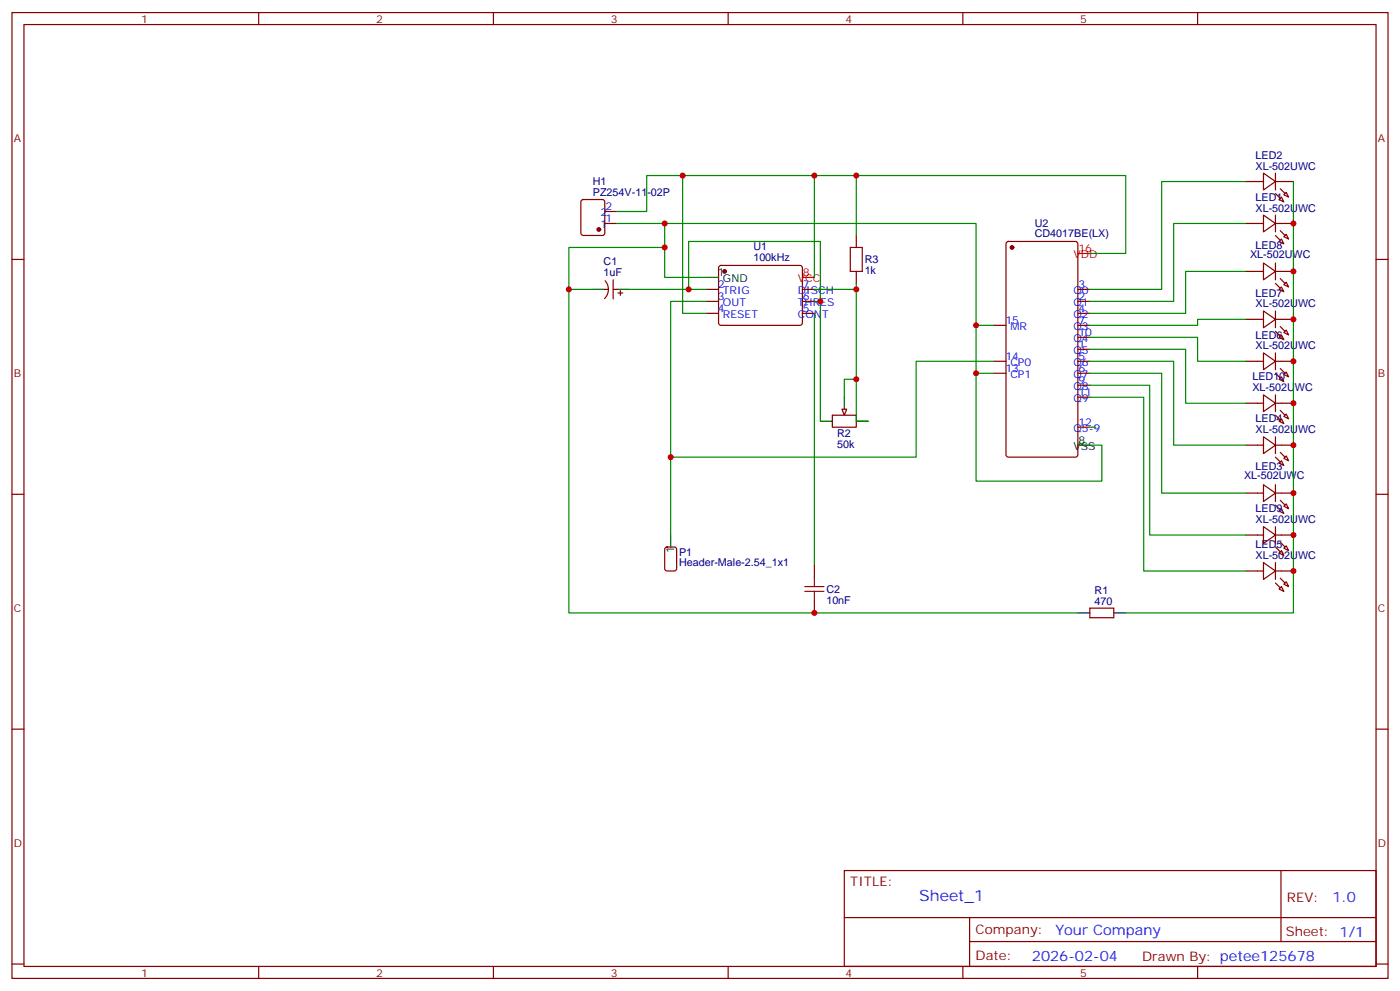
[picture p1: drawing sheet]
<svg xmlns="http://www.w3.org/2000/svg" width="412mm" height="292mm" viewBox="0 0 412 292" stroke-linecap="round" stroke-linejoin="round" font-family="sans-serif">
<g fill="none" stroke="#870000" stroke-width=".35">
<path d="M3.5 3.7h405.4v284.3h-405.4zM7.1 7.2h398.2v277.3h-398.2zM76.2 3.7v3.5M145.3 3.7v3.5M214.5 3.7v3.5M283.6 3.7v3.5M352.8 3.7v3.5M171.3 58.9l.5-.2h5.6l.7 .5 .1 9.4-.5 .7h-5.9l-.6-.4-.1-9.5zM3.5 76.4h3.6M178.2 65.8h3.5M178.2 62.3h3.5M211.9 78.3l.5-.2h23.3l.5 .2 .2 .5-.1 16.5-.6 .5-23.6-.1-.4-.6v-16.3z"/>
<path d="M296.6 71.3l.4-.2h19.8l.6 .4 .1 62.4-.5 .6-20 .1-.6-.5-.1-62.3zM405.3 76.4h3.6M178.2 85.2h1M178.2 82.7a3.8 3.8 0 0 1-.1 5.2M180.6 85.2h1.1M180.6 82.4v5.6M182 86.3h1.4M182.7 85.5v1.5M208.1 85.2h3.6M208.1 88.7h3.6M208.1 92.3h3.6M236.4 85.2h3.5"/>
<path d="M236.4 88.7h3.5M236.4 92.3h3.5M292.8 95.8h3.5M317.5 85.2h3.5M317.5 88.7h3.5M317.5 92.3h3.5M317.5 95.8h3.5M317.5 99.3h3.5M292.8 106.4h3.5M292.8 109.9h3.5M317.5 106.4h3.5M317.5 109.9h3.5"/>
<path d="M317.5 116.9h3.5M317.5 113.4h3.5M317.5 102.8h3.5M245.2 122.2h7v3.6h-7zM317.5 125.8h3.5M3.5 145.5h3.6M405.3 145.5h3.6M196 161.2l.5-.2h2.1l.7 .5v5.9l-.4 .6-2.4 .1-.7-.5v-5.9zM239.9 166.3v3.6M239.9 176.9v3.5M3.5 214.7h3.6M405.3 214.7h3.6"/>
<path d="M248.7 256.3h156.6v28.2h-156.6zM377.3 256.3v20.9M248.7 270.1h156.5M285.6 277.2h119.6M285.6 270.1v14.2M3.5 283.8h3.6M76.2 284.5v3.5M145.3 284.5v3.5M214.5 284.5v3.5M283.6 284.5v3.5M352.8 284.5v3.5M405.3 283.8h3.6"/>
</g>
<g fill="#870000" stroke="#870000" stroke-width=".35">
<circle cx="213.4" cy="79.9" r=".53"/>
<circle cx="298.1" cy="72.8" r=".53"/>
<circle cx="176.4" cy="67.6" r=".53"/>
</g>
<path d="M174.6 85.2h3.6M181.7 85.2h3.5M208.1 81.7h3.6M248.7 116.9v3.6M241.7 124h3.5M252.2 124h3.6M317.5 131.1h3.5M197.6 157.5v3.5" fill="none" stroke="#000" stroke-width=".35"/>
<path d="M317.5 74.6h3.5M236.4 81.7h3.5" fill="none" stroke="#f00" stroke-width=".35"/>
<path d="M237.1 174.1h5.6M237.1 172.7h5.6M239.9 169.9v2.8M239.9 174.1v2.8" fill="none" stroke="#a10000" stroke-width=".35"/>
<path d="M248 120.5h1.4l-.7 1.7z" fill="#f0f0f0" stroke="#870000" stroke-width=".35"/>
<g fill="none" stroke="#870000" stroke-width=".35">
<path d="M366.9 53.4h5.3M372.2 51l3.5 2.4-3.5 2.5zM375.7 51v4.9M375.7 53.4h5.3M377.5 58l.7 1.4-1.4-.7zM378.2 57.3l.7-.7 .7 1.4zM252.2 69.3v3.5M252.2 79.9v3.5M366.9 65.8h5.3M366.9 79.9h5.3M372.2 63.3l3.5 2.5-3.5 2.5zM372.2 77.4l3.5 2.5-3.5 2.5z"/>
<path d="M375.7 65.8h5.3M375.7 63.3v5M375.7 77.4v5M375.7 79.9h5.3M377.5 70.4l.7 1.4-1.4-.7zM378.2 69.7l.7-.7 .7 1.4zM366.9 94h5.3M372.2 91.5l3.5 2.5-3.5 2.5zM375.7 91.5v5M375.7 94h5.3M376.8 99.3l.7-.7 .7 1.4zM376.8 85.2l.7-.7 .7 1.4z"/>
<path d="M378.2 97.9l.7-.7 .7 1.4zM378.2 83.8l.7-.7 .7 1.4zM366.9 106.4h5.3M366.9 118.7h5.3M372.2 103.9l3.5 2.5-3.5 2.4zM372.2 116.2l3.5 2.5-3.5 2.5zM375.7 103.9v4.9M375.7 116.2v5M375.7 106.4h5.3M375.7 118.7h5.3M377.5 110.9l.7 1.5-1.4-.7zM378.2 110.2l.7-.7 .7 1.4z"/>
<path d="M366.9 131.1h5.3M372.2 128.6l3.5 2.5-3.5 2.4zM375.7 128.6v4.9M375.7 131.1h5.3M376.8 136.3l.7-.7 .7 1.5zM376.8 124l.7-.7 .7 1.4zM378.2 134.9l.7-.7 .7 1.4zM378.2 122.6l.7-.7 .7 1.4zM366.9 145.2h5.3M366.9 157.5h5.3M372.2 142.7l3.5 2.5-3.5 2.4zM372.2 155l3.5 2.5-3.5 2.5z"/>
<path d="M375.7 142.7v4.9M375.7 155v5M375.7 145.2h5.3M375.7 157.5h5.3M377.5 149.8l.7 1.4-1.4-.7zM378.2 149l.7-.7 .7 1.5zM321 179h7.1v2.9h-7.1zM366.9 168.1h5.3M372.2 165.6l3.5 2.5-3.5 2.5zM375.7 165.6v5M375.7 168.1h5.3M376.8 173.4l.7-.7 .7 1.4z"/>
<path d="M376.8 162.8l.7-.7 .7 1.4zM378.2 172l.7-.7 .7 1.4zM378.2 161.4l.7-.7 .7 1.4z"/>
</g>
<g fill="#870000" stroke="#870000" stroke-width=".35">
<path d="M377.1 67.9l1.4 1.4z"/>
<path d="M375.7 69.3l1.4 1.4z"/>
<path d="M377.1 55.6l1.4 1.4z"/>
<path d="M375.7 57l1.4 1.4z"/>
<path d="M377.1 147.3l1.4 1.4z"/>
<path d="M375.7 148.7l1.4 1.4z"/>
<path d="M377.1 133.2l1.4 1.4z"/>
<path d="M375.7 134.6l1.4 1.4z"/>
<path d="M377.1 170.2l1.4 1.4z"/>
<path d="M375.7 171.6l1.4 1.4z"/>
<path d="M377.1 108.5l1.4 1.4z"/>
<path d="M375.7 109.9l1.4 1.4z"/>
<path d="M377.1 96.1l1.4 1.4z"/>
<path d="M375.7 97.5l1.4 1.5z"/>
<path d="M377.1 82l1.4 1.4z"/>
<path d="M375.7 83.4l1.4 1.4z"/>
<path d="M377.1 159.6l1.4 1.4z"/>
<path d="M375.7 161l1.4 1.5z"/>
<path d="M377.1 120.8l1.4 1.4z"/>
<path d="M375.7 122.2l1.4 1.4z"/>
</g>
<path d="M250.5 72.8h3.5v7.1h-3.5z" fill="none" stroke="#a10000" stroke-width=".35"/>
<g fill="none" stroke="#008700" stroke-width=".35">
<path d="M201.1 51.7v40.6h7M239.9 51.7v30M252.2 51.7v17.6M366.9 53.4h-24.7v31.8h-21.2M381 53.4v127h-49.4M181.7 62.3h8.8v-10.6h141.1v22.9h-10.6M181.7 65.8h105.8v75.8h37.1v-10.5h-3.6M195.8 65.8v15.9h12.3M195.8 72.8h-28.2v107.6h149.9M366.9 65.8h-21.2v22.9h-24.7M366.9 79.9h-17.7v12.4h-28.2M167.6 85.2h7"/>
<path d="M185.2 85.2h22.9M202.8 85.2v-14.1h38.9v52.9M208.1 88.7h-10.5v68.8M239.9 92.3v74M239.9 85.2h12.3M239.9 88.7h1.8M252.2 83.4v40.6h3.6M287.5 95.8h5.3M321 99.3h31.8v7.1h14.1M366.9 94h-14.1v1.8h-31.8M252.2 111.7h-3.5v5.2M287.5 109.9h5.3"/>
<path d="M292.8 106.4h-22.9v28.2h-72.3M321 102.8h28.2v15.9h17.7M321 106.4h24.7v24.7h21.2M321 109.9h21.2v35.3h24.7M321 113.4h17.7v44.1h28.2M321 116.9h15.9v51.2h30M321 125.8h1.8"/>
</g>
<path d="M317.5 180.4h3.5M328.1 180.4h3.5" fill="none" stroke="#000" stroke-width=".35"/>
<g fill="#c00">
<circle cx="239.9" cy="51.7" r=".88"/>
<circle cx="252.2" cy="51.7" r=".88"/>
<circle cx="195.8" cy="65.8" r=".88"/>
<circle cx="201.1" cy="51.7" r=".88"/>
<circle cx="287.5" cy="95.8" r=".88"/>
<circle cx="287.5" cy="109.9" r=".88"/>
<circle cx="197.6" cy="134.6" r=".88"/>
<circle cx="252.2" cy="85.2" r=".88"/>
<circle cx="252.2" cy="111.7" r=".88"/>
<circle cx="202.8" cy="85.2" r=".88"/>
<circle cx="241.7" cy="88.7" r=".88"/>
<circle cx="195.8" cy="72.8" r=".88"/>
<circle cx="167.6" cy="85.2" r=".88"/>
<circle cx="239.9" cy="180.4" r=".88"/>
<circle cx="381" cy="65.8" r=".88"/>
<circle cx="381" cy="145.2" r=".88"/>
<circle cx="381" cy="131.1" r=".88"/>
<circle cx="381" cy="168.1" r=".88"/>
<circle cx="381" cy="106.4" r=".88"/>
<circle cx="381" cy="94" r=".88"/>
<circle cx="381" cy="79.9" r=".88"/>
<circle cx="381" cy="157.5" r=".88"/>
<circle cx="381" cy="118.7" r=".88"/>
</g>
<text font-size="4.6" fill="#00f" x="270.8" y="265.3">Sheet_1</text>
<g font-size="4.2" fill="#00f">
<text x="392.5" y="265.6">1.0</text>
<text x="310.9" y="275.1">Your Company</text>
<text x="304" y="282.9">2026-02-04</text>
</g>
<g font-size="3.9" fill="#800">
<text x="250.5" y="260.9">TITLE:</text>
<text x="379.1" y="265.6">REV:</text>
<text x="287.4" y="275.1">Company:</text>
<text x="378.7" y="275.7">Sheet: 1/1</text>
<text x="287.4" y="282.8">Date:</text>
<text x="336.4" y="282.8">Drawn By: petee125678</text>
</g>
<g font-size="3.2" fill="#800">
<text x="41.6" y="6.7">1</text>
<text x="110.8" y="6.7">2</text>
<text x="179.9" y="6.7">3</text>
<text x="249.1" y="6.7">4</text>
<text x="318.2" y="6.7">5</text>
<text x="4.1" y="41.8">A</text>
<text x="405.9" y="41.8">A</text>
<text x="4.1" y="110.9">B</text>
<text x="405.9" y="110.9">B</text>
<text x="4.1" y="180.1">C</text>
<text x="405.9" y="180.1">C</text>
<text x="4.1" y="249.2">D</text>
<text x="405.9" y="249.2">D</text>
<text x="41.6" y="287.5">1</text>
<text x="110.8" y="287.5">2</text>
<text x="179.9" y="287.5">3</text>
<text x="249.1" y="287.5">4</text>
<text x="318.2" y="287.5">5</text>
</g>
<g font-size="3.2" fill="#000080">
<text x="369.8" y="46.7">LED2</text>
<text x="369.8" y="49.9">XL-502UWC</text>
<text x="174.6" y="57.7">PZ254V-11-02P</text>
<text x="174.6" y="54.5">H1</text>
<text x="369.8" y="59.1">LED1</text>
<text x="369.8" y="62.3">XL-502UWC</text>
<text x="304.8" y="69.9">CD4017BE(LX)</text>
<text x="304.8" y="66.8">U2</text>
<text x="221.9" y="76.9">100kHz</text>
<text x="221.9" y="73.6">U1</text>
<text x="254.7" y="77.5">R3</text>
<text x="368.2" y="75.8">XL-502UWC</text>
<text x="369.8" y="73.2">LED8</text>
<text x="177.8" y="81.3">1uF</text>
<text x="177.8" y="78.1">C1</text>
<text x="254.7" y="80.7">1k</text>
<text x="369.8" y="87.3">LED7</text>
<text x="369.8" y="90.5">XL-502UWC</text>
<text x="369.8" y="99.7">LED6</text>
<text x="369.8" y="102.8">XL-502UWC</text>
<text x="368.9" y="112">LED10</text>
<text x="368.9" y="115.2">XL-502UWC</text>
<text x="369.8" y="124.4">LED4</text>
<text x="246.6" y="131.9">50k</text>
<text x="246.6" y="128.7">R2</text>
<text x="369.8" y="127.5">XL-502UWC</text>
<text x="366.5" y="141">XL-502UWC</text>
<text x="369.8" y="138.5">LED3</text>
<text x="369.8" y="154">XL-502UWC</text>
<text x="369.8" y="150.8">LED9</text>
<text x="369.8" y="161.4">LED5</text>
<text x="200" y="166.8">Header-Male-2.54_1x1</text>
<text x="200" y="163.6">P1</text>
<text x="369.8" y="164.6">XL-502UWC</text>
<text x="243.4" y="177.7">10nF</text>
<text x="243.4" y="174.6">C2</text>
<text x="322.5" y="178">470</text>
<text x="322.5" y="174.8">R1</text>
</g>
<g font-size="3.2" fill="#00f">
<text x="176.8" y="63.7">2</text>
<text x="178.3" y="65.4">1</text>
<text x="178.3" y="61.9">2</text>
<text x="176.8" y="67.2">1</text>
<text x="211.5" y="84.8">2</text>
<text x="211.5" y="88.4">3</text>
<text x="213" y="86.6">TRIG</text>
<text x="235.1" y="86.6">DISCH</text>
<text x="236.5" y="88.4">6</text>
<text x="236.5" y="84.8">7</text>
<text x="316.2" y="86.6">Q0</text>
<text x="317.7" y="88.4">2</text>
<text x="317.7" y="84.8">3</text>
<text x="211.5" y="91.9">4</text>
<text x="213" y="90.1">OUT</text>
<text x="213" y="93.7">RESET</text>
<text x="235.1" y="93.7">CONT</text>
<text x="235.1" y="90.1">THRES</text>
<text x="236.5" y="91.9">5</text>
<text x="296.2" y="95.4">15</text>
<text x="316.2" y="93.7">Q2</text>
<text x="316.2" y="90.1">Q1</text>
<text x="317.7" y="95.4">7</text>
<text x="317.7" y="91.9">4</text>
<text x="297.6" y="97.2">MR</text>
<text x="316.2" y="100.7">Q4</text>
<text x="316.2" y="97.2">Q3</text>
<text x="317.7" y="99">10</text>
<text x="296.2" y="106">14</text>
<text x="297.6" y="107.8">CP0</text>
<text x="316.2" y="107.8">Q6</text>
<text x="316.2" y="104.2">Q5</text>
<text x="317.7" y="106">5</text>
<text x="317.7" y="102.5">1</text>
<text x="296.2" y="109.5">13</text>
<text x="297.6" y="111.3">CP1</text>
<text x="316.2" y="111.3">Q7</text>
<text x="317.7" y="113.1">9</text>
<text x="317.7" y="109.5">6</text>
<text x="316.2" y="118.4">Q9</text>
<text x="316.2" y="114.8">Q8</text>
<text x="317.7" y="116.6">11</text>
<text x="317.7" y="125.4">12</text>
<text x="316.2" y="127.2">Q5-9</text>
</g>
<g font-size="3.2" fill="#f00">
<text x="316.2" y="76">VDD</text>
<text x="317.7" y="74.3">16</text>
<text x="235.1" y="83.1">VCC</text>
<text x="236.5" y="81.3">8</text>
</g>
<g font-size="3.2">
<text x="211.5" y="81.3">1</text>
<text x="213" y="83.1">GND</text>
<text x="317.7" y="130.7">8</text>
<text x="316.2" y="132.5">VSS</text>
<text x="198.6" y="162.8" transform="rotate(-90 198.6 162.8)">1</text>
</g>
</svg>
